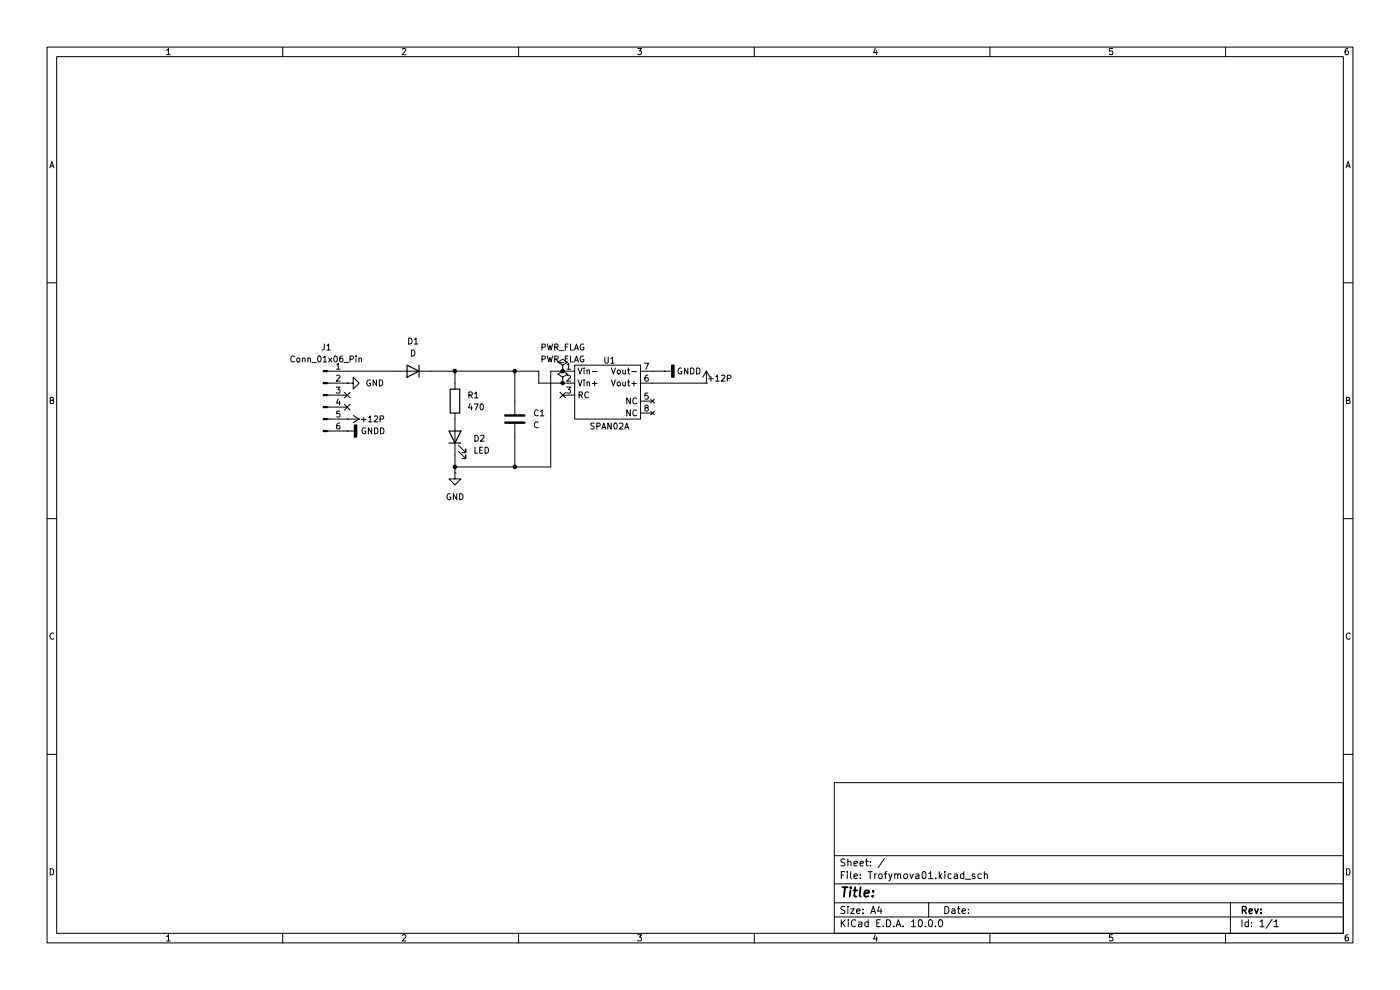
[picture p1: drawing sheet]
(kicad_sch
 (version 20260306)
 (generator "eeschema")
 (generator_version "10.0")
 (paper "A4")
 (lib_symbols
  (symbol "Connector:Conn_01x06_Pin"
   (pin_names
    (offset 1.016) (hide yes)) (exclude_from_sim no) (in_bom yes) (on_board yes)
   (in_pos_files yes)
   (duplicate_pin_numbers_are_jumpers no)
   (property "Reference" "J" (at 0 7.62 0) (show_name no) (do_not_autoplace no) (effects (font (size 1.27 1.27))))
   (property "Value" "Conn_01x06_Pin" (at 0 -10.16 0) (show_name no) (do_not_autoplace no) (effects (font (size 1.27 1.27))))
   (property "Footprint" "" (at 0 0 0) (show_name no) (do_not_autoplace no) (hide yes) (effects (font (size 1.27 1.27))))
   (property "Datasheet" "" (at 0 0 0) (show_name no) (do_not_autoplace no) (hide yes) (effects (font (size 1.27 1.27))))
   (property "Description" "Generic connector, single row, 01x06, script generated" (at 0 0 0) (show_name no) (do_not_autoplace no) (hide yes) (effects (font (size 1.27 1.27))))
   (property "ki_locked" "" (at 0 0 0) (show_name no) (do_not_autoplace no) (effects (font (size 1.27 1.27))))
   (symbol "Conn_01x06_Pin_1_1"
    (rectangle (start 0.8636 5.207) (end 0 4.953) (stroke (width 0.1524) (type default)) (fill (type outline)))
    (rectangle (start 0.8636 2.667) (end 0 2.413) (stroke (width 0.1524) (type default)) (fill (type outline)))
    (rectangle (start 0.8636 0.127) (end 0 -0.127) (stroke (width 0.1524) (type default)) (fill (type outline)))
    (rectangle (start 0.8636 -2.413) (end 0 -2.667) (stroke (width 0.1524) (type default)) (fill (type outline)))
    (rectangle (start 0.8636 -4.953) (end 0 -5.207) (stroke (width 0.1524) (type default)) (fill (type outline)))
    (rectangle (start 0.8636 -7.493) (end 0 -7.747) (stroke (width 0.1524) (type default)) (fill (type outline)))
    (polyline (pts (xy 1.27 5.08) (xy 0.8636 5.08)) (stroke (width 0.1524) (type default)) (fill (type none)))
    (polyline (pts (xy 1.27 2.54) (xy 0.8636 2.54)) (stroke (width 0.1524) (type default)) (fill (type none)))
    (polyline (pts (xy 1.27 0) (xy 0.8636 0)) (stroke (width 0.1524) (type default)) (fill (type none)))
    (polyline (pts (xy 1.27 -2.54) (xy 0.8636 -2.54)) (stroke (width 0.1524) (type default)) (fill (type none)))
    (polyline (pts (xy 1.27 -5.08) (xy 0.8636 -5.08)) (stroke (width 0.1524) (type default)) (fill (type none)))
    (polyline (pts (xy 1.27 -7.62) (xy 0.8636 -7.62)) (stroke (width 0.1524) (type default)) (fill (type none)))
    (pin passive line (at 5.08 5.08 180) (length 3.81) (name "Pin_1" (effects (font (size 1.27 1.27)))) (number "1" (effects (font (size 1.27 1.27)))))
    (pin passive line (at 5.08 2.54 180) (length 3.81) (name "Pin_2" (effects (font (size 1.27 1.27)))) (number "2" (effects (font (size 1.27 1.27)))))
    (pin passive line (at 5.08 0 180) (length 3.81) (name "Pin_3" (effects (font (size 1.27 1.27)))) (number "3" (effects (font (size 1.27 1.27)))))
    (pin passive line (at 5.08 -2.54 180) (length 3.81) (name "Pin_4" (effects (font (size 1.27 1.27)))) (number "4" (effects (font (size 1.27 1.27)))))
    (pin passive line (at 5.08 -5.08 180) (length 3.81) (name "Pin_5" (effects (font (size 1.27 1.27)))) (number "5" (effects (font (size 1.27 1.27)))))
    (pin passive line (at 5.08 -7.62 180) (length 3.81) (name "Pin_6" (effects (font (size 1.27 1.27)))) (number "6" (effects (font (size 1.27 1.27))))))
   (embedded_fonts no))
  (symbol "Device:C"
   (pin_numbers (hide yes))
   (pin_names
    (offset 0.254)) (exclude_from_sim no) (in_bom yes) (on_board yes)
   (in_pos_files yes)
   (duplicate_pin_numbers_are_jumpers no)
   (property "Reference" "C" (at 0.635 2.54 0) (show_name no) (do_not_autoplace no) (effects (font (size 1.27 1.27)) (justify left)))
   (property "Value" "C" (at 0.635 -2.54 0) (show_name no) (do_not_autoplace no) (effects (font (size 1.27 1.27)) (justify left)))
   (property "Footprint" "" (at 0.9652 -3.81 0) (show_name no) (do_not_autoplace no) (hide yes) (effects (font (size 1.27 1.27))))
   (property "Datasheet" "" (at 0 0 0) (show_name no) (do_not_autoplace no) (hide yes) (effects (font (size 1.27 1.27))))
   (property "Description" "Unpolarized capacitor" (at 0 0 0) (show_name no) (do_not_autoplace no) (hide yes) (effects (font (size 1.27 1.27))))
   (symbol "C_0_1"
    (polyline (pts (xy -2.032 0.762) (xy 2.032 0.762)) (stroke (width 0.508) (type default)) (fill (type none)))
    (polyline (pts (xy -2.032 -0.762) (xy 2.032 -0.762)) (stroke (width 0.508) (type default)) (fill (type none))))
   (symbol "C_1_1"
    (pin passive line (at 0 3.81 270) (length 2.794) (name "" (effects (font (size 1.27 1.27)))) (number "1" (effects (font (size 1.27 1.27)))))
    (pin passive line (at 0 -3.81 90) (length 2.794) (name "" (effects (font (size 1.27 1.27)))) (number "2" (effects (font (size 1.27 1.27))))))
   (embedded_fonts no))
  (symbol "Device:D"
   (pin_numbers (hide yes))
   (pin_names
    (offset 1.016) (hide yes)) (exclude_from_sim no) (in_bom yes) (on_board yes)
   (in_pos_files yes)
   (duplicate_pin_numbers_are_jumpers no)
   (property "Reference" "D" (at 0 2.54 0) (show_name no) (do_not_autoplace no) (effects (font (size 1.27 1.27))))
   (property "Value" "D" (at 0 -2.54 0) (show_name no) (do_not_autoplace no) (effects (font (size 1.27 1.27))))
   (property "Footprint" "" (at 0 0 0) (show_name no) (do_not_autoplace no) (hide yes) (effects (font (size 1.27 1.27))))
   (property "Datasheet" "" (at 0 0 0) (show_name no) (do_not_autoplace no) (hide yes) (effects (font (size 1.27 1.27))))
   (property "Description" "Diode" (at 0 0 0) (show_name no) (do_not_autoplace no) (hide yes) (effects (font (size 1.27 1.27))))
   (property "Sim.Device" "D" (at 0 0 0) (show_name no) (do_not_autoplace no) (hide yes) (effects (font (size 1.27 1.27))))
   (property "Sim.Pins" "1=K 2=A" (at 0 0 0) (show_name no) (do_not_autoplace no) (hide yes) (effects (font (size 1.27 1.27))))
   (symbol "D_0_1"
    (polyline (pts (xy -1.27 1.27) (xy -1.27 -1.27)) (stroke (width 0.254) (type default)) (fill (type none)))
    (polyline (pts (xy 1.27 1.27) (xy 1.27 -1.27) (xy -1.27 0) (xy 1.27 1.27)) (stroke (width 0.254) (type default)) (fill (type none)))
    (polyline (pts (xy 1.27 0) (xy -1.27 0)) (stroke (width 0) (type default)) (fill (type none))))
   (symbol "D_1_1"
    (pin passive line (at -3.81 0 0) (length 2.54) (name "K" (effects (font (size 1.27 1.27)))) (number "1" (effects (font (size 1.27 1.27)))))
    (pin passive line (at 3.81 0 180) (length 2.54) (name "A" (effects (font (size 1.27 1.27)))) (number "2" (effects (font (size 1.27 1.27))))))
   (embedded_fonts no))
  (symbol "Device:LED"
   (pin_numbers (hide yes))
   (pin_names
    (offset 1.016) (hide yes)) (exclude_from_sim no) (in_bom yes) (on_board yes)
   (in_pos_files yes)
   (duplicate_pin_numbers_are_jumpers no)
   (property "Reference" "D" (at 0 2.54 0) (show_name no) (do_not_autoplace no) (effects (font (size 1.27 1.27))))
   (property "Value" "LED" (at 0 -2.54 0) (show_name no) (do_not_autoplace no) (effects (font (size 1.27 1.27))))
   (property "Footprint" "" (at 0 0 0) (show_name no) (do_not_autoplace no) (hide yes) (effects (font (size 1.27 1.27))))
   (property "Datasheet" "" (at 0 0 0) (show_name no) (do_not_autoplace no) (hide yes) (effects (font (size 1.27 1.27))))
   (property "Description" "Light emitting diode" (at 0 0 0) (show_name no) (do_not_autoplace no) (hide yes) (effects (font (size 1.27 1.27))))
   (property "Sim.Pins" "1=K 2=A" (at 0 0 0) (show_name no) (do_not_autoplace no) (hide yes) (effects (font (size 1.27 1.27))))
   (symbol "LED_0_1"
    (polyline (pts (xy -3.048 -0.762) (xy -4.572 -2.286) (xy -3.81 -2.286) (xy -4.572 -2.286) (xy -4.572 -1.524)) (stroke (width 0) (type default)) (fill (type none)))
    (polyline (pts (xy -1.778 -0.762) (xy -3.302 -2.286) (xy -2.54 -2.286) (xy -3.302 -2.286) (xy -3.302 -1.524)) (stroke (width 0) (type default)) (fill (type none)))
    (polyline (pts (xy -1.27 0) (xy 1.27 0)) (stroke (width 0) (type default)) (fill (type none)))
    (polyline (pts (xy -1.27 -1.27) (xy -1.27 1.27)) (stroke (width 0.254) (type default)) (fill (type none)))
    (polyline (pts (xy 1.27 -1.27) (xy 1.27 1.27) (xy -1.27 0) (xy 1.27 -1.27)) (stroke (width 0.254) (type default)) (fill (type none))))
   (symbol "LED_1_1"
    (pin passive line (at -3.81 0 0) (length 2.54) (name "K" (effects (font (size 1.27 1.27)))) (number "1" (effects (font (size 1.27 1.27)))))
    (pin passive line (at 3.81 0 180) (length 2.54) (name "A" (effects (font (size 1.27 1.27)))) (number "2" (effects (font (size 1.27 1.27))))))
   (embedded_fonts no))
  (symbol "Device:R"
   (pin_numbers (hide yes))
   (pin_names
    (offset 0)) (exclude_from_sim no) (in_bom yes) (on_board yes)
   (in_pos_files yes)
   (duplicate_pin_numbers_are_jumpers no)
   (property "Reference" "R" (at 2.032 0 90) (show_name no) (do_not_autoplace no) (effects (font (size 1.27 1.27))))
   (property "Value" "R" (at 0 0 90) (show_name no) (do_not_autoplace no) (effects (font (size 1.27 1.27))))
   (property "Footprint" "" (at -1.778 0 90) (show_name no) (do_not_autoplace no) (hide yes) (effects (font (size 1.27 1.27))))
   (property "Datasheet" "" (at 0 0 0) (show_name no) (do_not_autoplace no) (hide yes) (effects (font (size 1.27 1.27))))
   (property "Description" "Resistor" (at 0 0 0) (show_name no) (do_not_autoplace no) (hide yes) (effects (font (size 1.27 1.27))))
   (symbol "R_0_1"
    (rectangle (start -1.016 -2.54) (end 1.016 2.54) (stroke (width 0.254) (type default)) (fill (type none))))
   (symbol "R_1_1"
    (pin passive line (at 0 3.81 270) (length 1.27) (name "" (effects (font (size 1.27 1.27)))) (number "1" (effects (font (size 1.27 1.27)))))
    (pin passive line (at 0 -3.81 90) (length 1.27) (name "" (effects (font (size 1.27 1.27)))) (number "2" (effects (font (size 1.27 1.27))))))
   (embedded_fonts no))
  (symbol "New_Library:SPAN02A" (exclude_from_sim no) (in_bom yes) (on_board yes)
   (in_pos_files yes)
   (duplicate_pin_numbers_are_jumpers no)
   (property "Reference" "U" (at 5.588 1.27 0) (show_name no) (do_not_autoplace no) (effects (font (size 1.27 1.27))))
   (property "Value" "SPAN02A" (at 5.842 -12.954 0) (show_name no) (do_not_autoplace no) (effects (font (size 1.27 1.27))))
   (property "Footprint" "" (at 0 0 0) (show_name no) (do_not_autoplace no) (hide yes) (effects (font (size 1.27 1.27))))
   (property "Datasheet" "" (at 0 0 0) (show_name no) (do_not_autoplace no) (hide yes) (effects (font (size 1.27 1.27))))
   (property "Description" "" (at 0 0 0) (show_name no) (do_not_autoplace no) (hide yes) (effects (font (size 1.27 1.27))))
   (symbol "SPAN02A_1_1"
    (rectangle (start -1.27 0) (end 12.7 -11.43) (stroke (width 0) (type solid)) (fill (type background)))
    (pin power_in line (at -3.81 -1.27 0) (length 2.54) (name "Vin-" (effects (font (size 1.27 1.27)))) (number "1" (effects (font (size 1.27 1.27)))))
    (pin power_in line (at -3.81 -3.81 0) (length 2.54) (name "Vin+" (effects (font (size 1.27 1.27)))) (number "2" (effects (font (size 1.27 1.27)))))
    (pin passive line (at -3.81 -6.35 0) (length 2.54) (name "RC" (effects (font (size 1.27 1.27)))) (number "3" (effects (font (size 1.27 1.27)))))
    (pin no_connect line (at 15.24 -7.62 180) (length 2.54) (name "NC" (effects (font (size 1.27 1.27)))) (number "5" (effects (font (size 1.27 1.27)))))
    (pin power_out line (at 15.24 -3.81 180) (length 2.54) (name "Vout+" (effects (font (size 1.27 1.27)))) (number "6" (effects (font (size 1.27 1.27)))))
    (pin power_out line (at 15.24 -1.27 180) (length 2.54) (name "Vout-" (effects (font (size 1.27 1.27)))) (number "7" (effects (font (size 1.27 1.27)))))
    (pin no_connect line (at 15.24 -10.16 180) (length 2.54) (name "NC" (effects (font (size 1.27 1.27)))) (number "8" (effects (font (size 1.27 1.27))))))
   (embedded_fonts no))
  (symbol "power:+12P"
   (power global)
   (pin_numbers (hide yes))
   (pin_names
    (offset 0) (hide yes)) (exclude_from_sim no) (in_bom yes) (on_board yes)
   (in_pos_files yes)
   (duplicate_pin_numbers_are_jumpers no)
   (property "Reference" "#PWR" (at 0 -3.81 0) (show_name no) (do_not_autoplace no) (hide yes) (effects (font (size 1.27 1.27))))
   (property "Value" "+12P" (at 0 3.556 0) (show_name no) (do_not_autoplace no) (effects (font (size 1.27 1.27))))
   (property "Footprint" "" (at 0 0 0) (show_name no) (do_not_autoplace no) (hide yes) (effects (font (size 1.27 1.27))))
   (property "Datasheet" "" (at 0 0 0) (show_name no) (do_not_autoplace no) (hide yes) (effects (font (size 1.27 1.27))))
   (property "Description" "Power symbol creates a global label with name \"+12P\"" (at 0 0 0) (show_name no) (do_not_autoplace no) (hide yes) (effects (font (size 1.27 1.27))))
   (symbol "+12P_0_1"
    (polyline (pts (xy -0.762 1.27) (xy 0 2.54)) (stroke (width 0) (type default)) (fill (type none)))
    (polyline (pts (xy 0 2.54) (xy 0.762 1.27)) (stroke (width 0) (type default)) (fill (type none)))
    (polyline (pts (xy 0 0) (xy 0 2.54)) (stroke (width 0) (type default)) (fill (type none))))
   (symbol "+12P_1_1"
    (pin power_in line (at 0 0 90) (length 0) (name "" (effects (font (size 1.27 1.27)))) (number "1" (effects (font (size 1.27 1.27))))))
   (embedded_fonts no))
  (symbol "power:GND"
   (power global)
   (pin_numbers (hide yes))
   (pin_names
    (offset 0) (hide yes)) (exclude_from_sim no) (in_bom yes) (on_board yes)
   (in_pos_files yes)
   (duplicate_pin_numbers_are_jumpers no)
   (property "Reference" "#PWR" (at 0 -6.35 0) (show_name no) (do_not_autoplace no) (hide yes) (effects (font (size 1.27 1.27))))
   (property "Value" "GND" (at 0 -3.81 0) (show_name no) (do_not_autoplace no) (effects (font (size 1.27 1.27))))
   (property "Footprint" "" (at 0 0 0) (show_name no) (do_not_autoplace no) (hide yes) (effects (font (size 1.27 1.27))))
   (property "Datasheet" "" (at 0 0 0) (show_name no) (do_not_autoplace no) (hide yes) (effects (font (size 1.27 1.27))))
   (property "Description" "Power symbol creates a global label with name \"GND\" , ground" (at 0 0 0) (show_name no) (do_not_autoplace no) (hide yes) (effects (font (size 1.27 1.27))))
   (symbol "GND_0_1"
    (polyline (pts (xy 0 0) (xy 0 -1.27) (xy 1.27 -1.27) (xy 0 -2.54) (xy -1.27 -1.27) (xy 0 -1.27)) (stroke (width 0) (type default)) (fill (type none))))
   (symbol "GND_1_1"
    (pin power_in line (at 0 0 270) (length 0) (name "" (effects (font (size 1.27 1.27)))) (number "1" (effects (font (size 1.27 1.27))))))
   (embedded_fonts no))
  (symbol "power:GNDD"
   (power global)
   (pin_numbers (hide yes))
   (pin_names
    (offset 0) (hide yes)) (exclude_from_sim no) (in_bom yes) (on_board yes)
   (in_pos_files yes)
   (duplicate_pin_numbers_are_jumpers no)
   (property "Reference" "#PWR" (at 0 -6.35 0) (show_name no) (do_not_autoplace no) (hide yes) (effects (font (size 1.27 1.27))))
   (property "Value" "GNDD" (at 0 -3.175 0) (show_name no) (do_not_autoplace no) (effects (font (size 1.27 1.27))))
   (property "Footprint" "" (at 0 0 0) (show_name no) (do_not_autoplace no) (hide yes) (effects (font (size 1.27 1.27))))
   (property "Datasheet" "" (at 0 0 0) (show_name no) (do_not_autoplace no) (hide yes) (effects (font (size 1.27 1.27))))
   (property "Description" "Power symbol creates a global label with name \"GNDD\" , digital ground" (at 0 0 0) (show_name no) (do_not_autoplace no) (hide yes) (effects (font (size 1.27 1.27))))
   (symbol "GNDD_0_1"
    (rectangle (start -1.27 -1.524) (end 1.27 -2.032) (stroke (width 0.254) (type default)) (fill (type outline)))
    (polyline (pts (xy 0 0) (xy 0 -1.524)) (stroke (width 0) (type default)) (fill (type none))))
   (symbol "GNDD_1_1"
    (pin power_in line (at 0 0 270) (length 0) (name "" (effects (font (size 1.27 1.27)))) (number "1" (effects (font (size 1.27 1.27))))))
   (embedded_fonts no))
  (symbol "power:PWR_FLAG"
   (power global)
   (pin_numbers (hide yes))
   (pin_names
    (offset 0) (hide yes)) (exclude_from_sim no) (in_bom yes) (on_board yes)
   (in_pos_files yes)
   (duplicate_pin_numbers_are_jumpers no)
   (property "Reference" "#FLG" (at 0 1.905 0) (show_name no) (do_not_autoplace no) (hide yes) (effects (font (size 1.27 1.27))))
   (property "Value" "PWR_FLAG" (at 0 3.81 0) (show_name no) (do_not_autoplace no) (effects (font (size 1.27 1.27))))
   (property "Footprint" "" (at 0 0 0) (show_name no) (do_not_autoplace no) (hide yes) (effects (font (size 1.27 1.27))))
   (property "Datasheet" "" (at 0 0 0) (show_name no) (do_not_autoplace no) (hide yes) (effects (font (size 1.27 1.27))))
   (property "Description" "Special symbol for telling ERC where power comes from" (at 0 0 0) (show_name no) (do_not_autoplace no) (hide yes) (effects (font (size 1.27 1.27))))
   (symbol "PWR_FLAG_0_0"
    (pin power_out line (at 0 0 90) (length 0) (name "" (effects (font (size 1.27 1.27)))) (number "1" (effects (font (size 1.27 1.27))))))
   (symbol "PWR_FLAG_0_1"
    (polyline (pts (xy 0 0) (xy 0 1.27) (xy -1.016 1.905) (xy 0 2.54) (xy 1.016 1.905) (xy 0 1.27)) (stroke (width 0) (type default)) (fill (type none))))
   (embedded_fonts no)))
 (junction
  (at 119.38 81.28)
  (diameter 0)
  (color 0 0 0 0))
 (junction
  (at 96.52 78.74)
  (diameter 0)
  (color 0 0 0 0))
 (junction
  (at 96.52 99.06)
  (diameter 0)
  (color 0 0 0 0))
 (junction
  (at 109.22 99.06)
  (diameter 0)
  (color 0 0 0 0))
 (junction
  (at 119.38 78.74)
  (diameter 0)
  (color 0 0 0 0))
 (junction
  (at 109.22 78.74)
  (diameter 0)
  (color 0 0 0 0))
 (no_connect
  (at 119.38 83.82))
 (no_connect
  (at 73.66 83.82))
 (no_connect
  (at 73.66 86.36))
 (wire
  (pts (xy 109.22 92.71) (xy 109.22 99.06))
  (stroke (width 0) (type default)))
 (wire
  (pts (xy 73.66 78.74) (xy 83.82 78.74))
  (stroke (width 0) (type default)))
 (wire
  (pts (xy 138.43 81.28) (xy 149.86 81.28))
  (stroke (width 0) (type default)))
 (wire
  (pts (xy 114.3 81.28) (xy 119.38 81.28))
  (stroke (width 0) (type default)))
 (wire
  (pts (xy 109.22 78.74) (xy 114.3 78.74))
  (stroke (width 0) (type default)))
 (wire
  (pts (xy 114.3 78.74) (xy 114.3 81.28))
  (stroke (width 0) (type default)))
 (wire
  (pts (xy 91.44 78.74) (xy 96.52 78.74))
  (stroke (width 0) (type default)))
 (wire
  (pts (xy 96.52 96.52) (xy 96.52 99.06))
  (stroke (width 0) (type default)))
 (wire
  (pts (xy 119.38 78.74) (xy 116.84 78.74))
  (stroke (width 0) (type default)))
 (wire
  (pts (xy 109.22 78.74) (xy 96.52 78.74))
  (stroke (width 0) (type default)))
 (wire
  (pts (xy 96.52 99.06) (xy 96.52 100.33))
  (stroke (width 0) (type default)))
 (wire
  (pts (xy 116.84 99.06) (xy 109.22 99.06))
  (stroke (width 0) (type default)))
 (wire
  (pts (xy 109.22 85.09) (xy 109.22 78.74))
  (stroke (width 0) (type default)))
 (wire
  (pts (xy 138.43 78.74) (xy 140.97 78.74))
  (stroke (width 0) (type default)))
 (wire
  (pts (xy 116.84 78.74) (xy 116.84 99.06))
  (stroke (width 0) (type default)))
 (wire
  (pts (xy 96.52 78.74) (xy 96.52 81.28))
  (stroke (width 0) (type default)))
 (wire
  (pts (xy 109.22 99.06) (xy 96.52 99.06))
  (stroke (width 0) (type default)))
 (symbol
  (lib_id "power:+12P")
  (at 149.86 81.28 0)
  (unit 1)
  (body_style 1)
  (exclude_from_sim no)
  (in_bom yes)
  (on_board yes)
  (in_pos_files yes)
  (dnp no)
  (property "Reference" "#PWR03" (at 149.86 85.09 0) (hide yes) (show_name no) (do_not_autoplace no) (effects (font (size 1.27 1.27))))
  (property "Value" "+12P" (at 152.654 80.264 0) (show_name no) (do_not_autoplace no) (effects (font (size 1.27 1.27))))
  (property "Footprint" "" (at 149.86 81.28 0) (hide yes) (show_name no) (do_not_autoplace no) (effects (font (size 1.27 1.27))))
  (property "Datasheet" "" (at 149.86 81.28 0) (hide yes) (show_name no) (do_not_autoplace no) (effects (font (size 1.27 1.27))))
  (property "Description" "Power symbol creates a global label with name \"+12P\"" (at 149.86 81.28 0) (hide yes) (show_name no) (do_not_autoplace no) (effects (font (size 1.27 1.27))))
  (pin "1"))
 (symbol
  (lib_id "Connector:Conn_01x06_Pin")
  (at 68.58 83.82 0)
  (unit 1)
  (body_style 1)
  (exclude_from_sim no)
  (in_bom yes)
  (on_board yes)
  (in_pos_files yes)
  (dnp no)
  (fields_autoplaced yes)
  (property "Reference" "J1" (at 69.215 73.66 0) (show_name no) (do_not_autoplace no) (effects (font (size 1.27 1.27))))
  (property "Value" "Conn_01x06_Pin" (at 69.215 76.2 0) (show_name no) (do_not_autoplace no) (effects (font (size 1.27 1.27))))
  (property "Footprint" "Connector_Molex:Molex_Micro-Fit_3.0_43045-0612_2x03_P3.00mm_Vertical" (at 68.58 83.82 0) (hide yes) (show_name no) (do_not_autoplace no) (effects (font (size 1.27 1.27))))
  (property "Datasheet" "" (at 68.58 83.82 0) (hide yes) (show_name no) (do_not_autoplace no) (effects (font (size 1.27 1.27))))
  (property "Description" "Generic connector, single row, 01x06, script generated" (at 68.58 83.82 0) (hide yes) (show_name no) (do_not_autoplace no) (effects (font (size 1.27 1.27))))
  (pin "6")
  (pin "3")
  (pin "1")
  (pin "4")
  (pin "5")
  (pin "2"))
 (symbol
  (lib_id "power:GND")
  (at 73.66 81.28 90)
  (unit 1)
  (body_style 1)
  (exclude_from_sim no)
  (in_bom yes)
  (on_board yes)
  (in_pos_files yes)
  (dnp no)
  (fields_autoplaced yes)
  (property "Reference" "#PWR02" (at 80.01 81.28 0) (hide yes) (show_name no) (do_not_autoplace no) (effects (font (size 1.27 1.27))))
  (property "Value" "GND" (at 77.47 81.2799 90) (show_name no) (do_not_autoplace no) (effects (font (size 1.27 1.27)) (justify right)))
  (property "Footprint" "" (at 73.66 81.28 0) (hide yes) (show_name no) (do_not_autoplace no) (effects (font (size 1.27 1.27))))
  (property "Datasheet" "" (at 73.66 81.28 0) (hide yes) (show_name no) (do_not_autoplace no) (effects (font (size 1.27 1.27))))
  (property "Description" "Power symbol creates a global label with name \"GND\" , ground" (at 73.66 81.28 0) (hide yes) (show_name no) (do_not_autoplace no) (effects (font (size 1.27 1.27))))
  (pin "1"))
 (symbol
  (lib_id "New_Library:SPAN02A")
  (at 123.19 77.47 0)
  (unit 1)
  (body_style 1)
  (exclude_from_sim no)
  (in_bom yes)
  (on_board yes)
  (in_pos_files yes)
  (dnp no)
  (property "Reference" "U1" (at 129.286 76.454 0) (show_name no) (do_not_autoplace no) (effects (font (size 1.27 1.27))))
  (property "Value" "SPAN02A" (at 129.286 90.424 0) (show_name no) (do_not_autoplace no) (effects (font (size 1.27 1.27))))
  (property "Footprint" "Library:SPAN02" (at 123.19 77.47 0) (hide yes) (show_name no) (do_not_autoplace no) (effects (font (size 1.27 1.27))))
  (property "Datasheet" "" (at 123.19 77.47 0) (hide yes) (show_name no) (do_not_autoplace no) (effects (font (size 1.27 1.27))))
  (property "Description" "" (at 123.19 77.47 0) (hide yes) (show_name no) (do_not_autoplace no) (effects (font (size 1.27 1.27))))
  (pin "5")
  (pin "2")
  (pin "3")
  (pin "6")
  (pin "1")
  (pin "7")
  (pin "8"))
 (symbol
  (lib_id "Device:LED")
  (at 96.52 92.71 90)
  (unit 1)
  (body_style 1)
  (exclude_from_sim no)
  (in_bom yes)
  (on_board yes)
  (in_pos_files yes)
  (dnp no)
  (fields_autoplaced yes)
  (property "Reference" "D2" (at 100.33 93.0274 90) (show_name no) (do_not_autoplace no) (effects (font (size 1.27 1.27)) (justify right)))
  (property "Value" "LED" (at 100.33 95.5674 90) (show_name no) (do_not_autoplace no) (effects (font (size 1.27 1.27)) (justify right)))
  (property "Footprint" "LED_SMD:LED_0805_2012Metric" (at 96.52 92.71 0) (hide yes) (show_name no) (do_not_autoplace no) (effects (font (size 1.27 1.27))))
  (property "Datasheet" "" (at 96.52 92.71 0) (hide yes) (show_name no) (do_not_autoplace no) (effects (font (size 1.27 1.27))))
  (property "Description" "Light emitting diode" (at 96.52 92.71 0) (hide yes) (show_name no) (do_not_autoplace no) (effects (font (size 1.27 1.27))))
  (property "Sim.Pins" "1=K 2=A" (at 96.52 92.71 0) (hide yes) (show_name no) (do_not_autoplace no) (effects (font (size 1.27 1.27))))
  (pin "2")
  (pin "1"))
 (symbol
  (lib_id "power:PWR_FLAG")
  (at 119.38 81.28 0)
  (unit 1)
  (body_style 1)
  (exclude_from_sim no)
  (in_bom yes)
  (on_board yes)
  (in_pos_files yes)
  (dnp no)
  (fields_autoplaced yes)
  (property "Reference" "#FLG02" (at 119.38 79.375 0) (hide yes) (show_name no) (do_not_autoplace no) (effects (font (size 1.27 1.27))))
  (property "Value" "PWR_FLAG" (at 119.38 76.2 0) (show_name no) (do_not_autoplace no) (effects (font (size 1.27 1.27))))
  (property "Footprint" "" (at 119.38 81.28 0) (hide yes) (show_name no) (do_not_autoplace no) (effects (font (size 1.27 1.27))))
  (property "Datasheet" "" (at 119.38 81.28 0) (hide yes) (show_name no) (do_not_autoplace no) (effects (font (size 1.27 1.27))))
  (property "Description" "Special symbol for telling ERC where power comes from" (at 119.38 81.28 0) (hide yes) (show_name no) (do_not_autoplace no) (effects (font (size 1.27 1.27))))
  (pin "1"))
 (symbol
  (lib_id "Device:C")
  (at 109.22 88.9 0)
  (unit 1)
  (body_style 1)
  (exclude_from_sim no)
  (in_bom yes)
  (on_board yes)
  (in_pos_files yes)
  (dnp no)
  (fields_autoplaced yes)
  (property "Reference" "C1" (at 113.03 87.6299 0) (show_name no) (do_not_autoplace no) (effects (font (size 1.27 1.27)) (justify left)))
  (property "Value" "C" (at 113.03 90.1699 0) (show_name no) (do_not_autoplace no) (effects (font (size 1.27 1.27)) (justify left)))
  (property "Footprint" "Capacitor_SMD:C_0805_2012Metric" (at 110.1852 92.71 0) (hide yes) (show_name no) (do_not_autoplace no) (effects (font (size 1.27 1.27))))
  (property "Datasheet" "" (at 109.22 88.9 0) (hide yes) (show_name no) (do_not_autoplace no) (effects (font (size 1.27 1.27))))
  (property "Description" "Unpolarized capacitor" (at 109.22 88.9 0) (hide yes) (show_name no) (do_not_autoplace no) (effects (font (size 1.27 1.27))))
  (pin "2")
  (pin "1"))
 (symbol
  (lib_id "power:GND")
  (at 96.52 100.33 0)
  (unit 1)
  (body_style 1)
  (exclude_from_sim no)
  (in_bom yes)
  (on_board yes)
  (in_pos_files yes)
  (dnp no)
  (fields_autoplaced yes)
  (property "Reference" "#PWR01" (at 96.52 106.68 0) (hide yes) (show_name no) (do_not_autoplace no) (effects (font (size 1.27 1.27))))
  (property "Value" "GND" (at 96.52 105.41 0) (show_name no) (do_not_autoplace no) (effects (font (size 1.27 1.27))))
  (property "Footprint" "" (at 96.52 100.33 0) (hide yes) (show_name no) (do_not_autoplace no) (effects (font (size 1.27 1.27))))
  (property "Datasheet" "" (at 96.52 100.33 0) (hide yes) (show_name no) (do_not_autoplace no) (effects (font (size 1.27 1.27))))
  (property "Description" "Power symbol creates a global label with name \"GND\" , ground" (at 96.52 100.33 0) (hide yes) (show_name no) (do_not_autoplace no) (effects (font (size 1.27 1.27))))
  (pin "1"))
 (symbol
  (lib_id "Device:R")
  (at 96.52 85.09 0)
  (unit 1)
  (body_style 1)
  (exclude_from_sim no)
  (in_bom yes)
  (on_board yes)
  (in_pos_files yes)
  (dnp no)
  (fields_autoplaced yes)
  (property "Reference" "R1" (at 99.06 83.8199 0) (show_name no) (do_not_autoplace no) (effects (font (size 1.27 1.27)) (justify left)))
  (property "Value" "470" (at 99.06 86.3599 0) (show_name no) (do_not_autoplace no) (effects (font (size 1.27 1.27)) (justify left)))
  (property "Footprint" "Resistor_SMD:R_1206_3216Metric" (at 94.742 85.09 90) (hide yes) (show_name no) (do_not_autoplace no) (effects (font (size 1.27 1.27))))
  (property "Datasheet" "" (at 96.52 85.09 0) (hide yes) (show_name no) (do_not_autoplace no) (effects (font (size 1.27 1.27))))
  (property "Description" "Resistor" (at 96.52 85.09 0) (hide yes) (show_name no) (do_not_autoplace no) (effects (font (size 1.27 1.27))))
  (pin "1")
  (pin "2"))
 (symbol
  (lib_id "power:+12P")
  (at 73.66 88.9 270)
  (unit 1)
  (body_style 1)
  (exclude_from_sim no)
  (in_bom yes)
  (on_board yes)
  (in_pos_files yes)
  (dnp no)
  (property "Reference" "#PWR05" (at 69.85 88.9 0) (hide yes) (show_name no) (do_not_autoplace no) (effects (font (size 1.27 1.27))))
  (property "Value" "+12P" (at 78.994 88.9 90) (show_name no) (do_not_autoplace no) (effects (font (size 1.27 1.27))))
  (property "Footprint" "" (at 73.66 88.9 0) (hide yes) (show_name no) (do_not_autoplace no) (effects (font (size 1.27 1.27))))
  (property "Datasheet" "" (at 73.66 88.9 0) (hide yes) (show_name no) (do_not_autoplace no) (effects (font (size 1.27 1.27))))
  (property "Description" "Power symbol creates a global label with name \"+12P\"" (at 73.66 88.9 0) (hide yes) (show_name no) (do_not_autoplace no) (effects (font (size 1.27 1.27))))
  (pin "1"))
 (symbol
  (lib_id "power:PWR_FLAG")
  (at 119.38 78.74 0)
  (unit 1)
  (body_style 1)
  (exclude_from_sim no)
  (in_bom yes)
  (on_board yes)
  (in_pos_files yes)
  (dnp no)
  (fields_autoplaced yes)
  (property "Reference" "#FLG01" (at 119.38 76.835 0) (hide yes) (show_name no) (do_not_autoplace no) (effects (font (size 1.27 1.27))))
  (property "Value" "PWR_FLAG" (at 119.38 73.66 0) (show_name no) (do_not_autoplace no) (effects (font (size 1.27 1.27))))
  (property "Footprint" "" (at 119.38 78.74 0) (hide yes) (show_name no) (do_not_autoplace no) (effects (font (size 1.27 1.27))))
  (property "Datasheet" "" (at 119.38 78.74 0) (hide yes) (show_name no) (do_not_autoplace no) (effects (font (size 1.27 1.27))))
  (property "Description" "Special symbol for telling ERC where power comes from" (at 119.38 78.74 0) (hide yes) (show_name no) (do_not_autoplace no) (effects (font (size 1.27 1.27))))
  (pin "1"))
 (symbol
  (lib_id "Device:D")
  (at 87.63 78.74 180)
  (unit 1)
  (body_style 1)
  (exclude_from_sim no)
  (in_bom yes)
  (on_board yes)
  (in_pos_files yes)
  (dnp no)
  (fields_autoplaced yes)
  (property "Reference" "D1" (at 87.63 72.39 0) (show_name no) (do_not_autoplace no) (effects (font (size 1.27 1.27))))
  (property "Value" "D" (at 87.63 74.93 0) (show_name no) (do_not_autoplace no) (effects (font (size 1.27 1.27))))
  (property "Footprint" "Diode_SMD:D_SMA" (at 87.63 78.74 0) (hide yes) (show_name no) (do_not_autoplace no) (effects (font (size 1.27 1.27))))
  (property "Datasheet" "" (at 87.63 78.74 0) (hide yes) (show_name no) (do_not_autoplace no) (effects (font (size 1.27 1.27))))
  (property "Description" "Diode" (at 87.63 78.74 0) (hide yes) (show_name no) (do_not_autoplace no) (effects (font (size 1.27 1.27))))
  (property "Sim.Device" "D" (at 87.63 78.74 0) (hide yes) (show_name no) (do_not_autoplace no) (effects (font (size 1.27 1.27))))
  (property "Sim.Pins" "1=K 2=A" (at 87.63 78.74 0) (hide yes) (show_name no) (do_not_autoplace no) (effects (font (size 1.27 1.27))))
  (pin "1")
  (pin "2"))
 (symbol
  (lib_id "power:GNDD")
  (at 73.66 91.44 90)
  (unit 1)
  (body_style 1)
  (exclude_from_sim no)
  (in_bom yes)
  (on_board yes)
  (in_pos_files yes)
  (dnp no)
  (property "Reference" "#PWR06" (at 80.01 91.44 0) (hide yes) (show_name no) (do_not_autoplace no) (effects (font (size 1.27 1.27))))
  (property "Value" "GNDD" (at 76.454 91.44 90) (show_name no) (do_not_autoplace no) (effects (font (size 1.27 1.27)) (justify right)))
  (property "Footprint" "" (at 73.66 91.44 0) (hide yes) (show_name no) (do_not_autoplace no) (effects (font (size 1.27 1.27))))
  (property "Datasheet" "" (at 73.66 91.44 0) (hide yes) (show_name no) (do_not_autoplace no) (effects (font (size 1.27 1.27))))
  (property "Description" "Power symbol creates a global label with name \"GNDD\" , digital ground" (at 73.66 91.44 0) (hide yes) (show_name no) (do_not_autoplace no) (effects (font (size 1.27 1.27))))
  (pin "1"))
 (symbol
  (lib_id "power:GNDD")
  (at 140.97 78.74 90)
  (unit 1)
  (body_style 1)
  (exclude_from_sim no)
  (in_bom yes)
  (on_board yes)
  (in_pos_files yes)
  (dnp no)
  (property "Reference" "#PWR04" (at 147.32 78.74 0) (hide yes) (show_name no) (do_not_autoplace no) (effects (font (size 1.27 1.27))))
  (property "Value" "GNDD" (at 143.51 78.74 90) (show_name no) (do_not_autoplace no) (effects (font (size 1.27 1.27)) (justify right)))
  (property "Footprint" "" (at 140.97 78.74 0) (hide yes) (show_name no) (do_not_autoplace no) (effects (font (size 1.27 1.27))))
  (property "Datasheet" "" (at 140.97 78.74 0) (hide yes) (show_name no) (do_not_autoplace no) (effects (font (size 1.27 1.27))))
  (property "Description" "Power symbol creates a global label with name \"GNDD\" , digital ground" (at 140.97 78.74 0) (hide yes) (show_name no) (do_not_autoplace no) (effects (font (size 1.27 1.27))))
  (pin "1"))
 (sheet_instances
  (path ""
   (page "1")))
 (embedded_fonts no))
